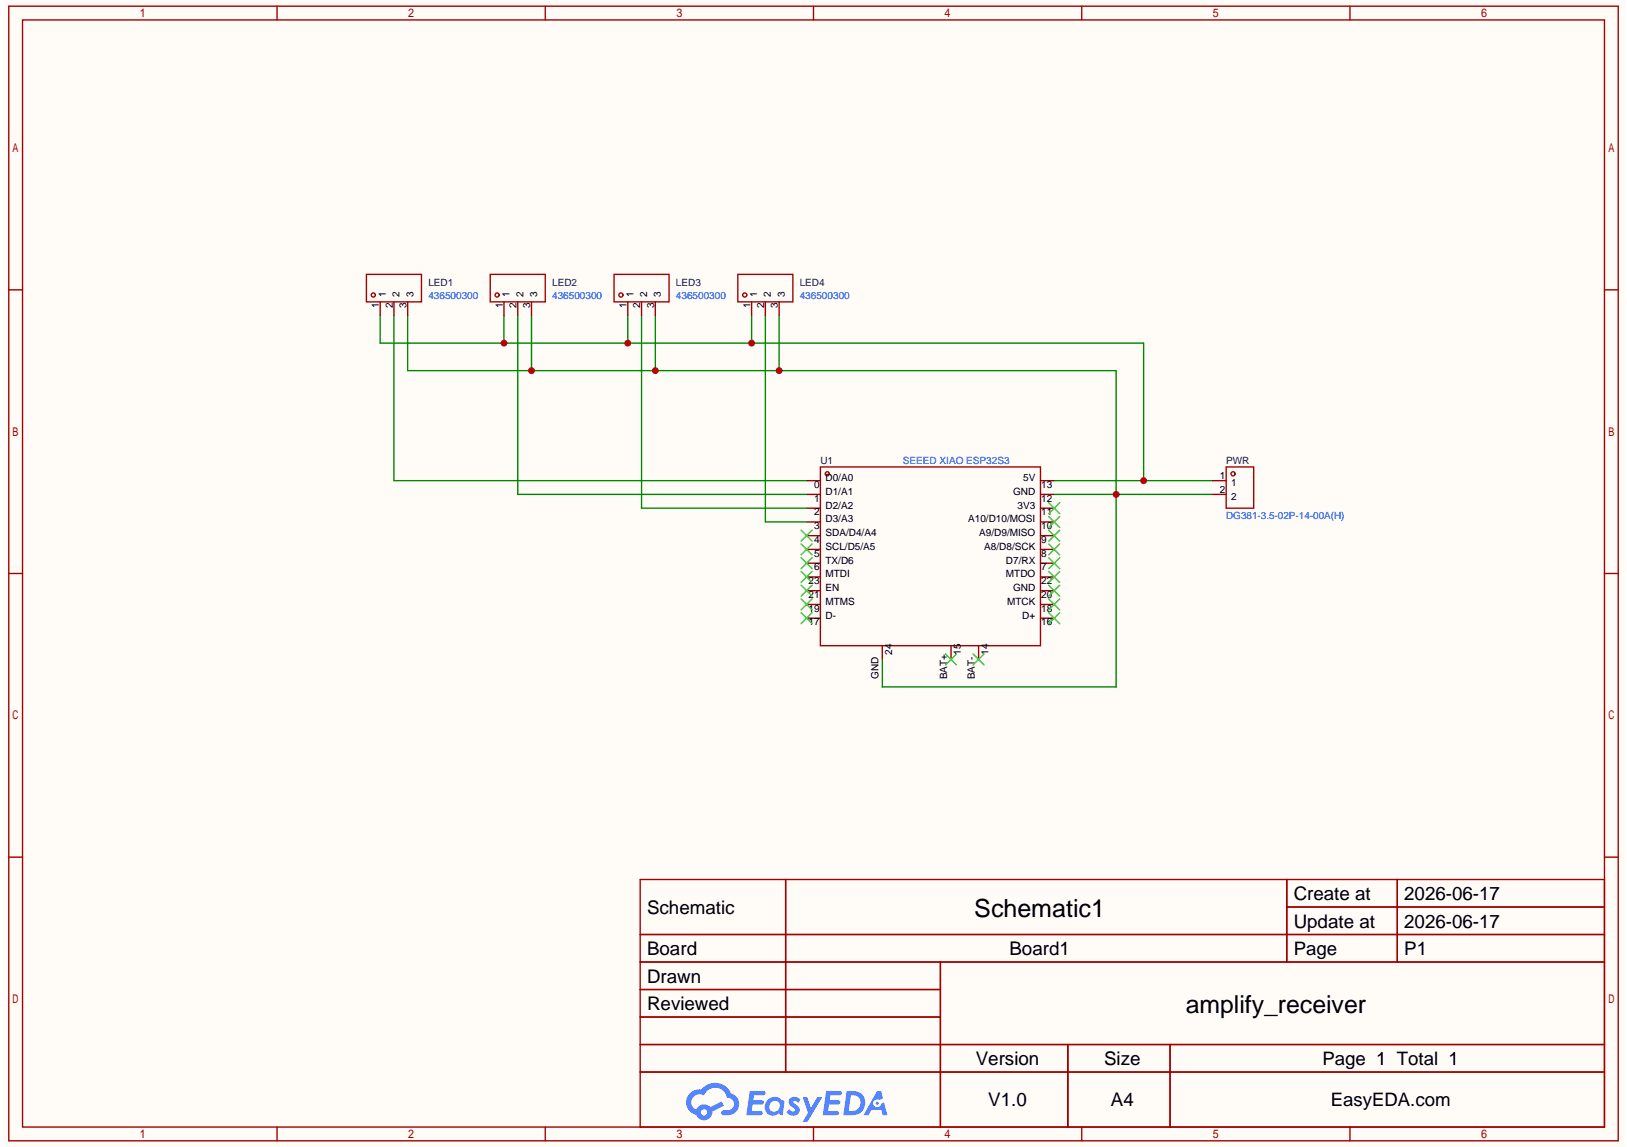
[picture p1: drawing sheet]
<svg xmlns="http://www.w3.org/2000/svg" width="297mm" height="210mm" viewBox="0 0 297 210" stroke-linecap="round" stroke-linejoin="round" font-family="sans-serif">
<path d="M.5 0h296.2v209.5h-296.2z" fill="#fffcf7"/>
<g fill="none" stroke="#a10000" stroke-width=".25">
<path d="M1.6 1.1h294v207.3h-294zM4.1 3.6h289v202.3h-289zM50.6 1.1v2.5M99.6 1.1v2.5M148.6 1.1v2.5M197.6 1.1v2.5M246.6 1.1v2.5M1.6 53h2.5M293.1 53h2.5M1.6 104.8h2.5M293.1 104.8h2.5M1.6 156.6h2.5"/>
<path d="M293.1 156.6h2.5M116.9 160.7h176.2v45.2h-176.2zM116.9 170.7h176.2M116.9 175.8h176.2M143.5 160.7v35.2M171.8 175.8v30.1M235 160.7v15.1M235 165.7h58.1M255.2 160.7v15.1M116.9 180.8h54.9M116.9 190.8h176.2M116.9 185.8h54.9"/>
<path d="M116.9 195.9h176.2M195 190.8v15.1M213.7 190.8v15.1M50.6 205.9v2.5M99.6 205.9v2.5M148.6 205.9v2.5M197.6 205.9v2.5M246.6 205.9v2.5"/>
</g>
<g fill="#5487ff">
<path d="M144.4 200.6a1.29 1.29 0 0 1 1.8 .3l-.4 .6a.54 .54 0 0 0-.9-.2l.1 .2a1.56 1.56 0 0 1 1.1 1.6 1.41 1.41 0 0 1-2.5 .1l.5-.6a.63 .63 0 0 0 .5 .5 .63 .63 0 0 0 .7-.3l-.2-.2a1.58 1.58 0 0 1-1-1.5z"/>
<path d="M146.6 200.5h.8l.7 1.9 1.2-1.9h.9l-2.7 4.4h-.9l1-1.6z"/>
<path d="M137 199.3h1.6a1.29 1.29 0 0 1 1.2 .2 .39 .39 0 0 1-.4 .6h-1.7l-.1 .9h1.6a.39 .39 0 0 1 .3 .4 .39 .39 0 0 1-.4 .4h-1.6l-.2 1.2h.8a1.22 1.22 0 0 1 1.2 .2 .39 .39 0 0 1-.4 .5h-2.6z"/>
<path d="M150.9 199.3h1.6a1.3 1.3 0 0 1 1.3 .2 .39 .39 0 0 1-.4 .6h-1.7l-.2 .9h1.7a.39 .39 0 0 1 .3 .4 .39 .39 0 0 1-.4 .4h-1.7l-.1 1.2h.8a1.22 1.22 0 0 1 1.1 .2 .39 .39 0 0 1-.3 .5h-2.6z"/>
<path d="M160.2 199.3h.7l.4 1.3-.7 .4a.74 .74 0 0 0-1.1 .3 .74 .74 0 0 0 .5 1 .74 .74 0 0 0 1-.6l.5-.3 .6 2.3h-.9l-.2-.9h-1.8l-.6 .9h-.9z"/>
<path d="M154.7 199.3l-.7 4.4h1.5a2.25 2.25 0 0 0 2.6-2.2 2.25 2.25 0 0 0-2.7-2.2zM155.4 200.1a1.48 1.48 0 0 1 1.8 1.5 1.48 1.48 0 0 1-1.9 1.4h-.3z"/>
<path d="M140.1 201a1.57 1.57 0 0 0-.2 2.2 1.57 1.57 0 0 0 2.1 .3l.2-.1 .4 .3h.4l.3-2.4-.2-.3h-.4a1.58 1.58 0 0 0-2.6 0zM140.8 201.4a.97 .97 0 0 1 1.6 .3 .97 .97 0 0 1-.8 1.4 .93 .93 0 0 1-1.1-.5 .93 .93 0 0 1 .3-1.2z"/>
<path d="M126 199.7a2.34 2.34 0 0 0 1.2 4 1.53 1.53 0 0 0 1.7 1 1.53 1.53 0 0 0 1.2-1.6l2.2-1.1-.5-.8-2.1 1.1a1.55 1.55 0 0 0-2.5 .4 1.48 1.48 0 0 1-.8-2.1 1.48 1.48 0 0 1 2.2-.5 2.2 2.2 0 0 1 2.3-1.4 2.2 2.2 0 0 1 1.9 1.9 1.15 1.15 0 0 1 1.3 1 1.15 1.15 0 0 1-1.1 1.2h-.7a.46 .46 0 0 0-.6 .4 .46 .46 0 0 0 .5 .6 2.2 2.2 0 0 0 2.2-.7 2.2 2.2 0 0 0 .4-2.3 2.13 2.13 0 0 0-1.3-1.1 3.2 3.2 0 0 0-5.4-.7l-1.1 .1zM128 203.2a.6 .6 0 0 1 1.2 0 .6 .6 0 0 1-1.2 0z"/>
<circle cx="160.2" cy="201.6" r=".28"/>
</g>
<g fill="none" stroke="#a10000" stroke-width=".25">
<path d="M149.8 85.3h40.2v32.7h-40.2z"/>
<circle cx="151.1" cy="86.6" r=".38"/>
</g>
<g fill="none" stroke="#870000" stroke-width=".25">
<path d="M147.3 87.8h2.5M147.3 90.3h2.5M147.3 92.8h2.5M147.3 95.4h2.5M147.3 97.9h2.5M190 87.8h2.6M190 90.3h2.6M190 92.8h2.6M190 95.4h2.6M190 97.9h2.6M147.3 100.4h2.5M147.3 102.9h2.5"/>
<path d="M147.3 105.4h2.5M147.3 107.9h2.5M147.3 110.4h2.5M147.3 112.9h2.5M161.2 118v2.5M173.7 118v2.5M178.7 118v2.5M190 100.4h2.6M190 102.9h2.6M190 105.4h2.6M190 107.9h2.6M190 110.4h2.6"/>
<path d="M190 112.9h2.6"/>
</g>
<g fill="none" stroke="#3c3" stroke-width=".25">
<path d="M146.3 96.9l2 2M146.3 99.4l2 2M148.3 96.9l-2 2M148.3 99.4l-2 2M191.6 99.4l2 2M191.6 96.9l2 2M191.6 94.3l2 2.1M191.6 91.8l2 2M193.6 99.4l-2 2M193.6 96.9l-2 2M193.6 94.3l-2 2.1M193.6 91.8l-2 2"/>
<path d="M146.3 101.9l2 2M146.3 104.4l2 2M146.3 106.9l2 2M146.3 109.4l2 2M146.3 111.9l2 2M148.3 101.9l-2 2M148.3 104.4l-2 2M148.3 106.9l-2 2M148.3 109.4l-2 2M148.3 111.9l-2 2M172.7 119.5l2 2M174.7 119.5l-2 2"/>
<path d="M177.7 119.5l2 2M179.7 119.5l-2 2M191.6 101.9l2 2M191.6 104.4l2 2M191.6 106.9l2 2M191.6 109.4l2 2M191.6 111.9l2 2M193.6 101.9l-2 2M193.6 104.4l-2 2M193.6 106.9l-2 2M193.6 109.4l-2 2M193.6 111.9l-2 2"/>
</g>
<path d="M69.4 57.7v5h139.5v25.1M92.1 57.7v5M114.7 57.7v5M137.3 57.7v5M192.6 87.8h28.9" fill="none" stroke="#008700" stroke-width=".25"/>
<g fill="#c00">
<circle cx="208.9" cy="87.8" r=".63"/>
<circle cx="137.3" cy="62.7" r=".63"/>
<circle cx="114.7" cy="62.7" r=".63"/>
<circle cx="92.1" cy="62.7" r=".63"/>
</g>
<path d="M74.5 57.7v10h129.4v57.8h-42.7v-5M97.1 57.7v10M119.7 57.7v10M142.3 57.7v10M192.6 90.3h28.9" fill="none" stroke="#008700" stroke-width=".25"/>
<g fill="#c00">
<circle cx="203.9" cy="90.3" r=".63"/>
<circle cx="142.3" cy="67.7" r=".63"/>
<circle cx="119.7" cy="67.7" r=".63"/>
<circle cx="97.1" cy="67.7" r=".63"/>
</g>
<path d="M72 57.7v30.1h75.3M94.6 57.7v32.6h52.7M117.2 57.7v35.1h30.1M139.8 57.7v37.7h7.5" fill="none" stroke="#008700" stroke-width=".25"/>
<g fill="none" stroke="#a10000" stroke-width=".25">
<path d="M66.9 50.1h10.1v5.1h-10.1zM89.5 50.1h10.1v5.1h-10.1zM112.2 50.1h10v5.1h-10zM134.8 50.1h10v5.1h-10zM224 85.3h5v7.5h-5z"/>
<circle cx="68.2" cy="53.9" r=".38"/>
<circle cx="90.8" cy="53.9" r=".38"/>
<circle cx="113.4" cy="53.9" r=".38"/>
<circle cx="136" cy="53.9" r=".38"/>
<circle cx="225.2" cy="86.6" r=".38"/>
</g>
<g fill="none" stroke="#870000" stroke-width=".25">
<path d="M69.4 55.2v2.5M72 55.2v2.5M74.5 55.2v2.5M92.1 55.2v2.5M94.6 55.2v2.5M97.1 55.2v2.5M114.7 55.2v2.5M117.2 55.2v2.5M119.7 55.2v2.5M137.3 55.2v2.5M139.8 55.2v2.5M142.3 55.2v2.5"/>
<path d="M221.5 90.3h2.5M221.5 87.8h2.5"/>
</g>
<text font-size="4.6" x="178" y="167.5">Schematic1</text>
<text font-size="4.5" x="216.6" y="185.1">amplify_receiver</text>
<g font-size="3.4">
<text x="118.2" y="167">Schematic</text>
<text x="236.3" y="164.4">Create at</text>
<text x="256.5" y="164.4">2026-06-17</text>
<text x="236.3" y="169.5">Update at</text>
<text x="256.5" y="169.5">2026-06-17</text>
<text x="118.2" y="174.5">Board</text>
<text x="118.2" y="179.5">Drawn</text>
<text x="184.4" y="174.5">Board1</text>
<text x="236.3" y="174.5">Page</text>
<text x="256.5" y="174.5">P1</text>
<text x="118.2" y="184.5">Reviewed</text>
<text x="178.2" y="194.6">Version</text>
<text x="201.7" y="194.6">Size</text>
<text x="241.6" y="194.6">Page 1 Total 1</text>
<text x="180.5" y="202.1">V1.0</text>
<text x="202.9" y="202.1">A4</text>
<text x="243.1" y="202.1">EasyEDA.com</text>
</g>
<g font-size="1.8" fill="#000080">
<text x="78.2" y="52.2">LED1</text>
<text x="100.9" y="52.2">LED2</text>
<text x="123.5" y="52.2">LED3</text>
<text x="146.1" y="52.2">LED4</text>
<text x="149.8" y="84.8">U1</text>
<text x="224" y="84.8">PWR</text>
</g>
<g font-size="1.8">
<text x="69.2" y="56.3" transform="rotate(-90 69.2 56.3)">1</text>
<text x="70.5" y="54.2" transform="rotate(-90 70.5 54.2)">1</text>
<text x="71.7" y="56.3" transform="rotate(-90 71.7 56.3)">2</text>
<text x="73" y="54.2" transform="rotate(-90 73 54.2)">2</text>
<text x="74.2" y="56.3" transform="rotate(-90 74.2 56.3)">3</text>
<text x="75.5" y="54.2" transform="rotate(-90 75.5 54.2)">3</text>
<text x="91.8" y="56.3" transform="rotate(-90 91.8 56.3)">1</text>
<text x="93.1" y="54.2" transform="rotate(-90 93.1 54.2)">1</text>
<text x="94.3" y="56.3" transform="rotate(-90 94.3 56.3)">2</text>
<text x="95.6" y="54.2" transform="rotate(-90 95.6 54.2)">2</text>
<text x="96.9" y="56.3" transform="rotate(-90 96.9 56.3)">3</text>
<text x="98.1" y="54.2" transform="rotate(-90 98.1 54.2)">3</text>
<text x="114.4" y="56.3" transform="rotate(-90 114.4 56.3)">1</text>
<text x="115.7" y="54.2" transform="rotate(-90 115.7 54.2)">1</text>
<text x="117" y="56.3" transform="rotate(-90 117 56.3)">2</text>
<text x="118.2" y="54.2" transform="rotate(-90 118.2 54.2)">2</text>
<text x="119.5" y="56.3" transform="rotate(-90 119.5 56.3)">3</text>
<text x="120.7" y="54.2" transform="rotate(-90 120.7 54.2)">3</text>
<text x="137.1" y="56.3" transform="rotate(-90 137.1 56.3)">1</text>
<text x="138.3" y="54.2" transform="rotate(-90 138.3 54.2)">1</text>
<text x="139.6" y="56.3" transform="rotate(-90 139.6 56.3)">2</text>
<text x="140.8" y="54.2" transform="rotate(-90 140.8 54.2)">2</text>
<text x="142.1" y="56.3" transform="rotate(-90 142.1 56.3)">3</text>
<text x="143.3" y="54.2" transform="rotate(-90 143.3 54.2)">3</text>
<text x="148.7" y="89.1">0</text>
<text x="150.8" y="87.9">D0/A0</text>
<text x="186.9" y="87.9">5V</text>
<text x="190.2" y="89.1">13</text>
<text x="222.8" y="87.6">1</text>
<text x="224.9" y="88.8">1</text>
<text x="148.7" y="91.7">1</text>
<text x="148.7" y="94.2">2</text>
<text x="150.8" y="90.4">D1/A1</text>
<text x="150.8" y="92.9">D2/A2</text>
<text x="150.8" y="95.4">D3/A3</text>
<text x="176.8" y="95.4">A10/D10/MOSI</text>
<text x="185.1" y="90.4">GND</text>
<text x="185.9" y="92.9">3V3</text>
<text x="190.2" y="94.2">11</text>
<text x="190.2" y="91.7">12</text>
<text x="222.8" y="90.1">2</text>
<text x="224.9" y="91.4">2</text>
<text x="148.7" y="96.7">3</text>
<text x="148.7" y="99.2">4</text>
<text x="148.7" y="101.7">5</text>
<text x="150.8" y="97.9">SDA/D4/A4</text>
<text x="150.8" y="100.4">SCL/D5/A5</text>
<text x="178.9" y="97.9">A9/D9/MISO</text>
<text x="179.8" y="100.4">A8/D8/SCK</text>
<text x="190.2" y="101.7">8</text>
<text x="190.2" y="99.2">9</text>
<text x="190.2" y="96.7">10</text>
<text x="147.7" y="106.7">23</text>
<text x="148.7" y="104.2">6</text>
<text x="150.8" y="103">TX/D6</text>
<text x="150.8" y="105.5">MTDI</text>
<text x="150.8" y="108">EN</text>
<text x="183.7" y="103">D7/RX</text>
<text x="183.7" y="105.5">MTDO</text>
<text x="185.1" y="108">GND</text>
<text x="190.2" y="104.2">7</text>
<text x="190.2" y="106.7">22</text>
<text x="147.7" y="109.2">21</text>
<text x="147.7" y="111.8">19</text>
<text x="150.8" y="110.5">MTMS</text>
<text x="150.8" y="113">D-</text>
<text x="183.9" y="110.5">MTCK</text>
<text x="186.7" y="113">D+</text>
<text x="190.2" y="109.2">20</text>
<text x="190.2" y="111.8">18</text>
<text x="147.7" y="114.3">17</text>
<text x="163" y="119.6" transform="rotate(-90 163 119.6)">24</text>
<text x="175.5" y="119.6" transform="rotate(-90 175.5 119.6)">15</text>
<text x="180.5" y="119.6" transform="rotate(-90 180.5 119.6)">14</text>
<text x="190.2" y="114.3">16</text>
<text x="160.4" y="124.1" transform="rotate(-90 160.4 124.1)">GND</text>
<text x="173" y="124.1" transform="rotate(-90 173 124.1)">BAT+</text>
<text x="178" y="124.1" transform="rotate(-90 178 124.1)">BAT-</text>
</g>
<g font-size="1.8" fill="#00f">
<text x="78.2" y="54.7">436500300</text>
<text x="100.9" y="54.7">436500300</text>
<text x="123.5" y="54.7">436500300</text>
<text x="146.1" y="54.7">436500300</text>
<text x="164.9" y="84.8">SEEED XIAO ESP32S3</text>
<text x="224" y="94.9">DG381-3.5-02P-14-00A(H)</text>
</g>
</svg>
